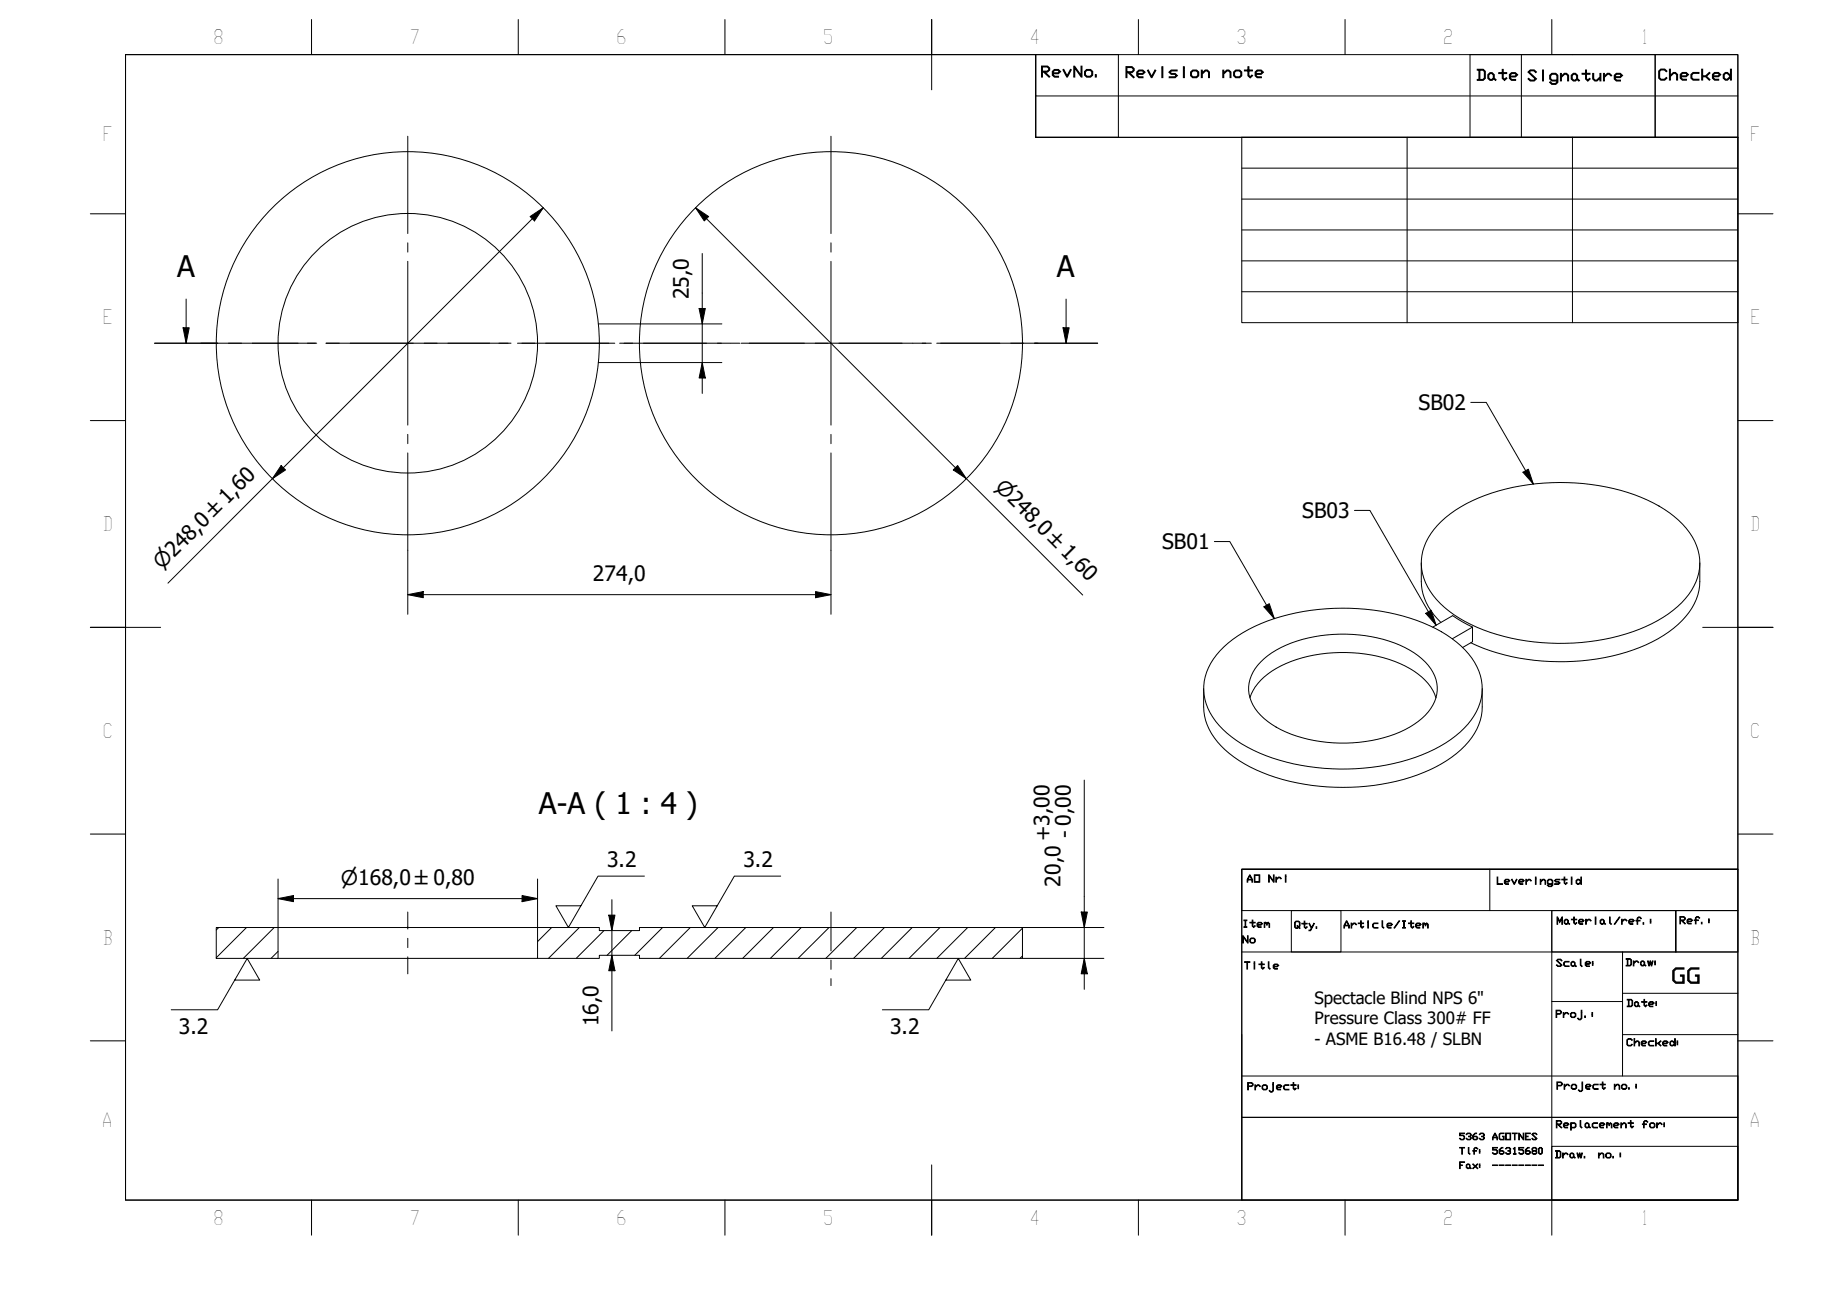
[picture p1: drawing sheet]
<svg xmlns="http://www.w3.org/2000/svg" width="297mm" height="210mm" viewBox="0 0 297 210" stroke-linecap="round" stroke-linejoin="round" font-family="sans-serif">
<!-- layer: Hatch (ISO) -->
<g fill="none" stroke="#000" stroke-width=".16">
<path d="M35.4 150.1l-.4 .4M39.9 150.1l-4.9 4.9M44.4 150.1l-5 5M45 154l-1.1 1.1M89.3 150.1l-2.3 2.3M93.8 150.1l-5 5M97.8 150.6l-4.5 4.5M102.3 150.6l-4 4M107.3 150.1l-4.5 4.5M111.7 150.1l-5 5M116.2 150.1l-5 5M120.7 150.1l-5 5"/>
<path d="M125.2 150.1l-5 5M129.7 150.1l-5 5M134.2 150.1l-5 5M138.7 150.1l-5 5M143.2 150.1l-5 5M147.7 150.1l-5 5M152.2 150.1l-5 5M156.6 150.1l-5 5M161.1 150.1l-5 5M165.5 154.7l-.4 .4M165.5 150.2l-4.9 4.9"/>
</g>
<!-- layer: Visible (ISO) -->
<g fill="none" stroke="#000" stroke-width=".16">
<path d="M96.9 58.7h6.8M96.9 52.4h6.8M230.1 91.1a14.8 14.8 0 0 0 .3 5.1 10.2 10.2 0 0 0 2.8 4.5M233.3 84.4a25.7 25.7 0 0 1 14.1-6 35.5 35.5 0 0 1 20.2 3 13.3 13.3 0 0 1 7.3 7.6 8.6 8.6 0 0 1-2.7 8.5 24.9 24.9 0 0 1-13.7 6.2 35.1 35.1 0 0 1-21.4-3.1 13.5 13.5 0 0 1-6.6-7 8.4 8.4 0 0 1 2.2-8.6zM275.2 91.1a12.8 12.8 0 0 1-.6 5.9 14.9 14.9 0 0 1-8.1 7.3 36.2 36.2 0 0 1-28.4-.3M194.8 111.4a14.7 14.7 0 0 0 .4 5.2 12.6 12.6 0 0 0 6.2 7 34.7 34.7 0 0 0 21 3.5 26.3 26.3 0 0 0 14.1-5.8 9.5 9.5 0 0 0 3.4-6.9v-3M198.1 104.7a25.8 25.8 0 0 1 14.1-5.9 34.6 34.6 0 0 1 21.1 3.4 12.9 12.9 0 0 1 6.3 7.1 8.6 8.6 0 0 1-2.6 8.6 23.6 23.6 0 0 1-12.5 5.9 36.2 36.2 0 0 1-21.6-2.4 14 14 0 0 1-7.6-7.5 8.4 8.4 0 0 1 2.2-8.6zM202.3 112.9a9.2 9.2 0 0 1 5-5.1 24.1 24.1 0 0 1 20.9 .4 8.8 8.8 0 0 1 4.2 4.7M204.1 107.1a17.3 17.3 0 0 1 10.7-4.3 22.8 22.8 0 0 1 14.1 2.8 7.2 7.2 0 0 1 3.8 6.1 7.4 7.4 0 0 1-3.8 5.5 23 23 0 0 1-16.1 2.6 15.5 15.5 0 0 1-9.2-4.6 5.7 5.7 0 0 1 .5-8.1zM235.1 103.4l3.3-1.9v2.4l-1.6 .9M238.4 101.5l-1.7-.9-1.5-1-3.3 1.9M35 150.1h10v5h-10z"/>
<path d="M45 155.1h42M45 150.1h42M87 150.1h10v.5h6.5v-.5h62v5h-62v-.5h-6.5v.5h-10z"/>
<circle cx="66" cy="55.5" r="31"/>
<circle cx="66" cy="55.6" r="21"/>
<circle cx="134.5" cy="55.5" r="31"/>
</g>
<!-- layer: Section Line (ISO) -->
<g fill="none" stroke="#000" stroke-width=".16">
<path d="M25 55.5h10.2M29.6 53h1l-.5 2.5zM30.1 48.4v7.1M37 55.5h2.1M40.8 55.5h10.3M52.8 55.5h2.1M56.7 55.5h10.2M68.6 55.5h2.1M72.5 55.5h10.2M84.5 55.5h2.1M88.3 55.5h10.3M100.3 55.5h2.1"/>
<path d="M104.2 55.5h10.2M116.1 55.5h2.1M120 55.5h10.2M132 55.5h2M135.8 55.5h10.2M147.8 55.5h2.1M151.6 55.5h10.3M163.6 55.5h2.1M167.5 55.5h10.2M172.1 53h1l-.5 2.5zM172.6 48.4v7.1"/>
</g>
<path d="M29.6 53h1l-.5 2.5zM172.1 53h1l-.5 2.5z" fill="#000"/>
<!-- layer: BOXES -->
<g fill="none" stroke="#000" stroke-width=".16">
<path d="M167.7 8.8v6.7h113.6M167.7 15.5v6.7h113.6M167.7 8.8h13.3v13.4h-13.3zM238 8.8h29.9v13.4h-29.9zM246.3 8.8v13.4M267.9 8.8h13.4v13.4h-13.4zM201 140.7h80.3h-80.3v6.7h80.3v-6.7v53.5h-80.3zM201 154.1h80.3M209 147.4h8.1v6.7h-8.1zM241.2 140.7v6.7M251.2 147.4h20.1v6.7v-6.7h10v6.7h-30.1zM251.2 147.4v46.8v-8.7h30.1v8.7"/>
<path d="M262.6 154.1v8h-11.4M201 174.1h80.3v6.7h-80.3v13.4M201 167.4v13.4h80.3v13.4M262.6 162.1v12M262.6 160.8h18.7M262.6 167.4h18.7M201 194.2h80.3"/>
</g>
<!-- layer: BORDER -->
<g fill="none" stroke="#000" stroke-width=".16">
<path d="M20.3 8.8h261v185.4h-261zM50.4 3.2v5.6M83.9 3.2v5.6M117.3 3.2v5.6M150.8 3.1v11.4M184.3 3.2v5.6M217.7 3.2v5.6M251.2 3.2v5.6M14.6 34.6h5.7M281.3 34.6h5.7M14.6 68.1h5.7M281.3 68.1h5.7"/>
<path d="M14.6 101.5h11.4M275.6 101.5h11.4M14.6 135h5.7M281.3 135h5.7M14.6 168.4h5.7M281.3 168.4h5.7M50.4 194.2v5.7M83.9 194.2v5.7M117.3 194.2v5.7M150.8 188.5v11.4M184.3 194.2v5.7M217.7 194.2v5.7"/>
<path d="M251.2 194.2v5.7"/>
</g>
<!-- layer: 0 -->
<path d="M20.3 8.8h147.4v13.4h113.6v118.5h-80.3v53.5h-180.7zM201 22.2h80.3v30h-80.3zM201 27.2h80.3M201 32.2h80.3M201 37.2h80.3M227.8 22.2v30M254.5 22.2v30M201 42.2h80.3M201 47.2h80.3" fill="none" stroke="#000" stroke-width=".16"/>
<!-- layer: Center Mark (ISO) -->
<g fill="none" stroke="#000" stroke-width=".16">
<path d="M66 22v15.8M66 39.3v1.5M134.5 22v15.8M134.5 39.3v1.5M32.5 55.5h15.8M49.8 55.5h1.5M52.8 55.5h26.5M66 42.3v26.5M80.8 55.5h1.5M83.8 55.5h15.7M101 55.5h15.8M118.3 55.5h1.5"/>
<path d="M121.3 55.5h26.5M134.5 42.3v26.5M149.3 55.5h1.5M152.3 55.5h15.7M66 70.3v1.5M66 73.3v15.8M134.5 70.3v1.5M134.5 73.3v15.8"/>
</g>
<!-- layer: Dimension (ISO) -->
<g fill="none" stroke="#000" stroke-width=".16">
<path d="M85.8 35l2.1-1.4-1.4 2.2zM87.9 33.6l-60.7 60.8M112.6 33.6l2.1 1.4-.7 .8zM112.6 33.6l62.7 62.7M103.7 58.7h13.2M103.7 52.4h13.2M113.2 49.9h1l-.5 2.5zM113.7 58.7l.5 2.5h-1zM113.7 41v22.7M45.5 75.3l.7 .8-2.1 1.4zM155 75.3l1.4 2.2-2.1-1.4zM66 96.2l2.5-.5v1z"/>
<path d="M66 96.2h68.5M66 89.1v10.3M132 95.7l2.5 .5-2.5 .5zM134.5 89.1v10.3M175.5 126.3v33.8M45 145.4l2.5-.5v1zM45 145.4h42M45 142.3v7.8M84.5 144.9l2.5 .5-2.5 .5zM87 142.3v7.8M98.5 148.1h1l-.5 2.5zM99 154.6l.5 2.5h-1z"/>
<path d="M99 145.6v21.2M165.5 150.1h13.2M165.5 155.1h13.2M175 147.6h1l-.5 2.5zM175.5 155.1l.5 2.5h-1z"/>
</g>
<g fill="#000">
<path d="M85.8 35l2.1-1.4-1.4 2.2zM112.6 33.6l2.1 1.4-.7 .8zM113.2 49.9h1l-.5 2.5zM45.5 75.3l.7 .8-2.1 1.4zM113.7 58.7l.5 2.5h-1zM155 75.3l1.4 2.2-2.1-1.4zM66 96.2l2.5-.5v1zM132 95.7l2.5 .5-2.5 .5zM45 145.4l2.5-.5v1zM84.5 144.9l2.5 .5-2.5 .5zM98.5 148.1h1l-.5 2.5zM99 154.6l.5 2.5h-1z"/>
<path d="M175 147.6h1l-.5 2.5zM175.5 155.1l.5 2.5h-1z"/>
</g>
<!-- layer: Centerline (ISO) -->
<path d="M66 147.6v2.8M66 151.9v1.5M66 154.9v2.7M134.5 147.6v6.3M134.5 155.4v1.5M134.5 158.4v1.1" fill="none" stroke="#000" stroke-width=".16"/>
<!-- layer: Symbol (ISO) -->
<path d="M238.1 65.1h2.5l7.6 13.2M246.5 76.4l.9-.5 .8 2.4zM196.6 87.6h2.5l7.2 12.5M204.6 98.2l.9-.5 .8 2.4zM219.3 82.6h2.5l10.7 18.6M230.8 99.3l.9-.5 .8 2.4zM38 158.6h4l-2-3.5-4.8 8.3h-7.5M104.3 141.8h-7.5l-4.8 8.3-2-3.5h4M126.4 141.8h-7.5l-4.8 8.3-2-3.5h4M153.1 158.6h4l-2-3.5-4.8 8.3h-7.5" fill="none" stroke="#000" stroke-width=".16"/>
<path d="M246.5 76.4l.9-.5 .8 2.4zM204.6 98.2l.9-.5 .8 2.4zM230.8 99.3l.9-.5 .8 2.4z" fill="#000"/>
<g font-size="4.8">
<text x="28.7" y="44.9">A</text>
<text x="171.1" y="44.9">A</text>
<text x="87.2" y="131.7">A-A ( 1 : 4 )</text>
</g>
<g font-size="3.4">
<text x="111.5" y="48.5" transform="rotate(-90 111.5 48.5)">25,0</text>
<text x="229.6" y="66.4">SB02</text>
<text x="210.8" y="83.9">SB03</text>
<text x="188.1" y="88.9">SB01</text>
<text x="96" y="94.1">274,0</text>
<text x="170" y="136.2" transform="rotate(-90 170 136.2)">+3,00</text>
<text x="173.5" y="135.6" transform="rotate(-90 173.5 135.6)">- 0,00</text>
<text x="98.3" y="140.3">3.2</text>
<text x="120.3" y="140.3">3.2</text>
<text x="171.7" y="143.5" transform="rotate(-90 171.7 143.5)">20,0</text>
<text x="270.5" y="159.1">GG</text>
<text x="29" y="167.4">3.2</text>
<text x="96.9" y="166.1" transform="rotate(-90 96.9 166.1)">16,0</text>
<text x="144.1" y="167.4">3.2</text>
</g>
<g font-size="3.3">
<text x="160.9" y="78.9" transform="rotate(45 160.9 78.9)">⌀248,0 ±1,60</text>
<text x="26.2" y="92.3" transform="rotate(-45 26.2 92.3)">⌀248,0 ±1,60</text>
<text x="55.2" y="143.3">⌀168,0 ±0,80</text>
</g>
<g font-size="3.2">
<text x="34.5" y="7.1">8</text>
<text x="66.3" y="7.1">7</text>
<text x="99.7" y="7.1">6</text>
<text x="133.2" y="7.1">5</text>
<text x="166.6" y="7.2">4</text>
<text x="200.1" y="7.1">3</text>
<text x="233.6" y="7.1">2</text>
<text x="265.6" y="7.1">1</text>
<text x="16.6" y="22.9">F</text>
<text x="283.3" y="22.9">F</text>
<text x="16.6" y="52.5">E</text>
<text x="283.3" y="52.5">E</text>
<text x="16.6" y="85.9">D</text>
<text x="283.3" y="85.9">D</text>
<text x="16.6" y="119.4">C</text>
<text x="283.3" y="119.4">C</text>
<text x="16.6" y="152.9">B</text>
<text x="283.3" y="152.9">B</text>
<text x="16.5" y="182.4">A</text>
<text x="283.2" y="182.4">A</text>
<text x="34.5" y="198.2">8</text>
<text x="66.3" y="198.2">7</text>
<text x="99.7" y="198.2">6</text>
<text x="133.2" y="198.2">5</text>
<text x="166.6" y="198.3">4</text>
<text x="200.1" y="198.2">3</text>
<text x="233.6" y="198.2">2</text>
<text x="265.6" y="198.2">1</text>
</g>
<g font-size="2.7">
<text x="212.8" y="162.5">Spectacle Blind NPS 6&quot;</text>
<text x="212.8" y="165.8">Pressure Class 300# FF</text>
<text x="212.8" y="169.1">- ASME B16.48 / SLBN</text>
</g>
<g font-size="2.4">
<text x="168.4" y="12.4">RevNo.</text>
<text x="182" y="12.5">Revision</text>
<text x="197.7" y="12.5">note</text>
<text x="238.9" y="13">Date</text>
<text x="247.1" y="13.1">Signature</text>
<text x="268.3" y="12.9">Checked</text>
</g>
<g font-size="1.6">
<text x="201.7" y="142.8">AO</text>
<text x="205.2" y="142.8">Nri</text>
<text x="242.2" y="143.1">Leveringstid</text>
<text x="251.9" y="149.6">Material/ref.:</text>
<text x="271.8" y="149.5">Ref.:</text>
<text x="201" y="150.1">Item</text>
<text x="201" y="152.6">No</text>
<text x="209.4" y="150.2">Qty.</text>
<text x="217.4" y="150.2">Article/Item</text>
<text x="201.3" y="156.8">Title</text>
<text x="251.8" y="156.4">Scale:</text>
<text x="263.1" y="156.3">Draw:</text>
<text x="251.7" y="164.7">Proj.:</text>
<text x="263.2" y="162.9">Date:</text>
<text x="263.2" y="169.3">Checked:</text>
<text x="201.8" y="176.4">Project:</text>
<text x="251.9" y="176.3">Project</text>
<text x="261.2" y="176.3">no.:</text>
<text x="251.8" y="182.5">Replacement</text>
<text x="265.7" y="182.5">for:</text>
<text x="251.6" y="187.4">Draw.</text>
<text x="258.6" y="187.4">no.:</text>
</g>
<g font-size="1.5">
<text x="236.1" y="184.4">5363 AGOTNES</text>
<text x="236.1" y="186.8">Tlf: 56315680</text>
<text x="236.1" y="189.1">Fax: --------</text>
</g>
</svg>
